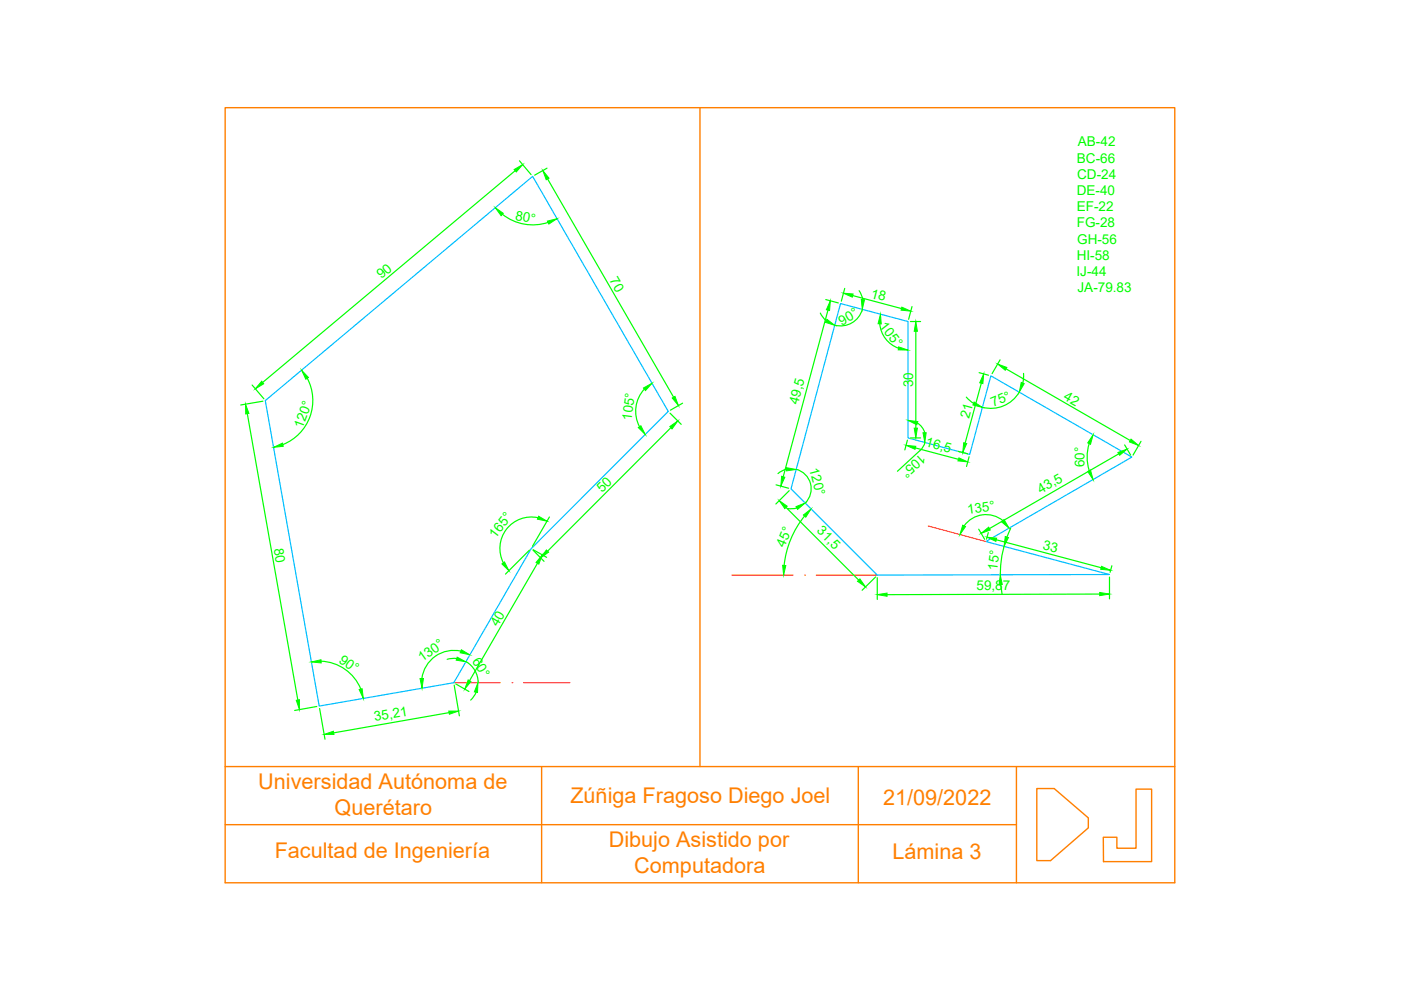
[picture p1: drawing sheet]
<svg xmlns="http://www.w3.org/2000/svg" width="297mm" height="210mm" viewBox="0 0 297 210" stroke-linecap="round" stroke-linejoin="round" font-family="sans-serif">
<!-- layer: Marco -->
<path d="M47.7 22.8h201.4v164.4h-201.4zM148.4 22.8v139.7M47.7 174.9h167.8M47.7 162.5h201.4M114.8 162.5v24.7M182 162.5v24.7M215.5 162.5v24.7M219.8 167.2h3.7l7.2 6.2v2.1l-8 7h-2.9zM240.9 167.3h3.3v15.4h-10.2l-.1-5.2h2.9v2.3h4.1z" fill="none" stroke="#ff7f00" stroke-width=".3"/>
<!-- layer: Aux -->
<path d="M196.8 111.5l12.2 3.3M155.2 121.9h12.9M170.6 121.9h.1M173 121.9h13M96.2 144.8h9.9M108.5 144.8h.1M111 144.8h9.8" fill="none" stroke="#f00" stroke-width=".21"/>
<!-- layer: Figura -->
<path d="M178.2 64.4l14.3 3.8v24.7l13.1 3.5 4.5-16.7 29.9 17.2-31 17.9 26.2 7-49.2 .1-18.3-18.3zM56.2 84.9l56.7-47.5 28.8 49.8-29.1 29.1-16.4 28.5-28.5 4.9z" fill="none" stroke="#00bfff" stroke-width=".25"/>
<!-- layer: Cotas -->
<g fill="none" stroke="#0f0" stroke-width=".25">
<path d="M109.2 36.2l-53.5 44.9M110.1 34.1l2.5 2.9M116 35.7l-2.6 1.4M116.1 37.9l26.7 46.3M106.5 45.4a10.3 10.3 0 0 0 9.7 1.7M173.9 66.4l.4 .7 .9 .9M175.1 63.5l2.6 .7M175.5 65.8l-9.4 35.3M179.1 61.1l-.7 2.8M180.8 62.7l10.3 2.7M182.1 61.6l.6 1.1 .2 .8M182.8 65.6a4.8 4.8 0 0 1-5.8 3.3"/>
<path d="M186.5 68.6a6 6 0 0 0 4 5.2M193 68.2h2.2M193.4 65l-.8 2.7M194.2 70.2v20.6M207.6 79l2 .6M212 76.3l-1.7 2.9M213.3 78.2l26.3 15.2M217 79.2l-.1 2M52.4 87.7l10.7 60.7M53.5 81.6l2.5 3M55.7 85.1l-4.7 .8M65.1 80.2a10.1 10.1 0 0 1-5.1 14.1"/>
<path d="M136.6 82.5a6.9 6.9 0 0 0-1 7.9M142.1 87.6l2.3 2.4M142.2 90.7l-26.1 26.2M144.7 85.5l-2.6 1.5M166.8 99.5l-1.2 .4-.7 .5M168.8 99.5a4.3 4.3 0 0 1 1.9 7.1M192.4 93.3l-.6 2.1M193 92.9h2.2M194.1 95l9.1 2.4M194.5 89.7l1.1 1.1 .5 .9M195 95.6l-4.7 4.3M196.1 93.8l-.5 1.1-.6 .7"/>
<path d="M203.1 95.7l2 .5M204.9 84.2l1.5 1.3M205.5 96.8l-.6 2.1M208.1 81.3l-3.5 12.7M216.1 83.1a6.9 6.9 0 0 1-7.8 3.2M230.9 94a9.5 9.5 0 0 0 0 5.8M237.2 96.2l-27.4 15.9M238.4 94.3l1.3 2.2M241.9 93.6l-1.7 2.9M112.3 116.6l-5.1 5.1M113 116.6l2.3 2.4M113.1 116.6l2.8 1.6"/>
<path d="M113.9 119.4l-14.3 24.9M114.1 109.8a6.7 6.7 0 0 0-6.7 2.4 6.7 6.7 0 0 0-.7 7.1M116.5 109.6l-3.6 6.2M164.5 102.8l2.7 .7M166.7 107.6l15.4 15.4M167.3 104l-2.8 2.9M169 107.7l-.8 .2-1.3-.1M170.6 109.4a19.8 19.8 0 0 0-4.3 10.5M207.5 112.2l1.3 2.2M209.5 112.9l-.3 1.4M211.2 114.4l22.3 6M212.6 110.4a5.7 5.7 0 0 0-8.2 1.1"/>
<path d="M212.9 115.8l-.5 2-.3 4.1M214.3 112l-.8 1.9M235.7 119.9l-.3 1.4M96.9 139.6l-2.1 .2M97.7 138.1a6.8 6.8 0 0 0-8.2 5.7M185.7 122.3l-2.9 2.9M186 122.5v4.6M212.2 123.9l.3 2.1M233.2 126l-45.1 .1M235.2 122.4v4.6M67.2 149.8l-4.7 .8M67.8 150.2l1.1 6.5"/>
<path d="M68.1 140.2a9.5 9.5 0 0 1 8.4 5.9M95.2 151.1l-24.4 4.3M96.3 145.3l1.1 6.5M96.6 145l2.8 1.6M98.8 140.3a5.1 5.1 0 0 1 2.6 4.4M101 146.7l-1.2 1.7"/>
</g>
<g fill="#0f0" stroke="#0f0" stroke-width=".21">
<path d="M114.2 109.4l1.8 1.1-2.1-.4z"/>
<path d="M106.4 119.6l.6-.5 .9 1.9z"/>
<path d="M142 90.4l1.7-1.1-1.2 1.6z"/>
<path d="M115.9 116.6l.4 .5-1.7 1.2z"/>
<path d="M76.1 146.2l.7-.2 .2 2.1z"/>
<path d="M66 140.3l2.1-.4v.7z"/>
<path d="M136.4 82.3l1.8-1-1.4 1.5z"/>
<path d="M135.3 90.6l.6-.3 .9 1.8z"/>
<path d="M105 44l1.7 1.2-.5 .5z"/>
<path d="M116.1 46.9l2-.5-1.7 1.1z"/>
<path d="M58 94.8l1.9-.8 .2 .6z"/>
<path d="M64 78.5l1.4 1.5-.6 .4z"/>
<path d="M115.1 36.2l1.3 1.6-.6 .3z"/>
<path d="M142.5 84.4l.6-.4 .7 2z"/>
<path d="M55.5 80.8l.4 .6-1.8 1z"/>
<path d="M109 36l1.8-1.1-1.3 1.6z"/>
<path d="M52.1 85.7l.7 1.9-.7 .2z"/>
<path d="M62.8 148.5l.7-.1v2z"/>
<path d="M68.7 155.7l2-.7 .1 .7z"/>
<path d="M95.2 150.8h2l-1.9 .6z"/>
<path d="M99.3 144.2l.6 .3-1.4 1.6z"/>
<path d="M115 117.7l-.8 1.9-.5-.3z"/>
<path d="M97.8 137.8l1.8 1-2-.4z"/>
<path d="M89.1 143.9h.7l-.3 2z"/>
<path d="M101.3 144.8l-.1 2-.6-.1z"/>
<path d="M96.9 139.3l1.8 1-2-.3z"/>
<path d="M181.8 123.2l.5-.5 1.2 1.7z"/>
<path d="M165.2 106.1l1.7 1.2-.5 .5z"/>
<path d="M170.3 109.2l1.6-1.3-1.1 1.8z"/>
<path d="M165.9 119.9h.7l-.5 2z"/>
<path d="M165.7 101l.7 .2-.8 1.9z"/>
<path d="M176.1 63.8l-.2 2-.7-.1z"/>
<path d="M168.8 107.4l1.9-.7-1.6 1.3z"/>
<path d="M166.7 99.2l2.1 .3-2.1 .3z"/>
<path d="M178.8 62.2l2.1 .1-.2 .7z"/>
<path d="M191.2 65.1l1.9 .9-2.1-.2z"/>
<path d="M186.7 66.6l.1 2.1-.6-.1z"/>
<path d="M190.5 73.5l2 .7h-2.1z"/>
<path d="M194.2 68.2l.3 2h-.7z"/>
<path d="M193.8 90.8h.7l-.3 2.1z"/>
<path d="M192.1 94.4l2.1 .2-.2 .7z"/>
<path d="M203.3 97.1l1.9 .8-2.1-.2z"/>
<path d="M195.7 91.8h.7l-.3 2z"/>
<path d="M192.5 89.1l2.1 .3-.2 .7z"/>
<path d="M175.3 67.7l1.7 1.3-2-.7z"/>
<path d="M182.6 63.5l.7 .1-.5 2z"/>
<path d="M206.5 85.2l1.8 1.2-2-.5z"/>
<path d="M216.5 81.1l.7 .2-1.1 1.9z"/>
<path d="M204.3 93.9l.7 .1-.9 1.9z"/>
<path d="M208.6 79.3l-.2 2-.7-.1z"/>
<path d="M211.5 77.2l2 .7-.4 .6z"/>
<path d="M239.8 93.1l1.6 1.4-1.9-.8z"/>
<path d="M231.8 92.2l-.6 2-.6-.3z"/>
<path d="M230.6 100l.6-.3 .6 2z"/>
<path d="M237 95.9l2-.7-1.6 1.3z"/>
<path d="M208 113.1l1.6-1.3 .4 .6z"/>
<path d="M212.3 110.6l.6-.4 1 1.8z"/>
<path d="M204.1 111.4l.6 .2-1.2 1.7z"/>
<path d="M213.1 113.8l.7 .2-.9 1.8z"/>
<path d="M212.1 121.9l.4 2-.7 .1z"/>
<path d="M209.2 113.9l2.1 .2-.2 .7z"/>
<path d="M233.5 120.1l1.9 .8-2-.2z"/>
<path d="M233.2 125.6l2 .4-2 .3z"/>
<path d="M186 126.1l2.1-.4v.7z"/>
</g>
<g font-size="4.6" fill="#ff7f00">
<text x="54.8" y="167.4">Universidad Autónoma de</text>
<text x="70.9" y="172.9">Querétaro</text>
<text x="120.9" y="170.2">Zúñiga Fragoso Diego Joel</text>
<text x="187.2" y="170.7">21/09/2022</text>
<text x="129.1" y="179.6">Dibujo Asistido por</text>
<text x="58.2" y="181.8">Facultad de Ingeniería</text>
<text x="134.5" y="185.1">Computadora</text>
<text x="189.2" y="182.1">Lámina 3</text>
</g>
<g font-size="2.9" fill="#0f0">
<text x="228.3" y="34.5">BC-66</text>
<text x="228.5" y="31">AB-42</text>
<text x="228.3" y="41.4">DE-40</text>
<text x="228.4" y="37.9">CD-24</text>
<text x="109.1" y="46.7" transform="rotate(10 109.1 46.7)">80°</text>
<text x="228.3" y="44.8">EF-22</text>
<text x="228.3" y="48.2">FG-28</text>
<text x="228.4" y="51.7">GH-56</text>
<text x="80.9" y="59.2" transform="rotate(-40 80.9 59.2)">90</text>
<text x="129.1" y="59.4" transform="rotate(60 129.1 59.4)">70</text>
<text x="228.2" y="58.6">IJ-44</text>
<text x="228.3" y="55.1">HI-58</text>
<text x="184.5" y="63.1" transform="rotate(15 184.5 63.1)">18</text>
<text x="228.5" y="62">JA-79.83</text>
<text x="178.5" y="69.1" transform="rotate(-30 178.5 69.1)">90°</text>
<text x="186.3" y="69.1" transform="rotate(52 186.3 69.1)">105°</text>
<text x="193.6" y="82.1" transform="rotate(-90 193.6 82.1)">30</text>
<text x="133.9" y="89.3" transform="rotate(-83 133.9 89.3)">105°</text>
<text x="169.2" y="85.8" transform="rotate(-75 169.2 85.8)">49,5</text>
<text x="205.5" y="88.8" transform="rotate(-75 205.5 88.8)">21</text>
<text x="210.6" y="86.4" transform="rotate(-23 210.6 86.4)">75°</text>
<text x="225.4" y="84.6" transform="rotate(29 225.4 84.6)">42</text>
<text x="64.2" y="91" transform="rotate(-70 64.2 91)">120°</text>
<text x="196.1" y="94.5" transform="rotate(15 196.1 94.5)">16,5</text>
<text x="171.6" y="99.5" transform="rotate(75 171.6 99.5)">120°</text>
<text x="195.2" y="96.1" transform="rotate(138 195.2 96.1)">105°</text>
<text x="229.9" y="99.1" transform="rotate(-90 229.9 99.1)">60°</text>
<text x="127.7" y="104.5" transform="rotate(-45 127.7 104.5)">50</text>
<text x="220.7" y="104.7" transform="rotate(-30 220.7 104.7)">43,5</text>
<text x="173" y="112.7" transform="rotate(45 173 112.7)">31,5</text>
<text x="205.2" y="109" transform="rotate(-7 205.2 109)">135°</text>
<text x="58" y="116.4" transform="rotate(80 58 116.4)">80</text>
<text x="105.1" y="114.3" transform="rotate(-52 105.1 114.3)">165°</text>
<text x="166.4" y="116.1" transform="rotate(-68 166.4 116.1)">45°</text>
<text x="221" y="116.5" transform="rotate(15 221 116.5)">33</text>
<text x="207" y="125.1">59,87</text>
<text x="211.4" y="121" transform="rotate(-83 211.4 121)">15°</text>
<text x="105.5" y="132.9" transform="rotate(-60 105.5 132.9)">40</text>
<text x="71.7" y="140.3" transform="rotate(35 71.7 140.3)">90°</text>
<text x="89.5" y="140.4" transform="rotate(-35 89.5 140.4)">130°</text>
<text x="100.1" y="140.1" transform="rotate(60 100.1 140.1)">60°</text>
<text x="79.5" y="152.9" transform="rotate(-10 79.5 152.9)">35,21</text>
</g>
</svg>
